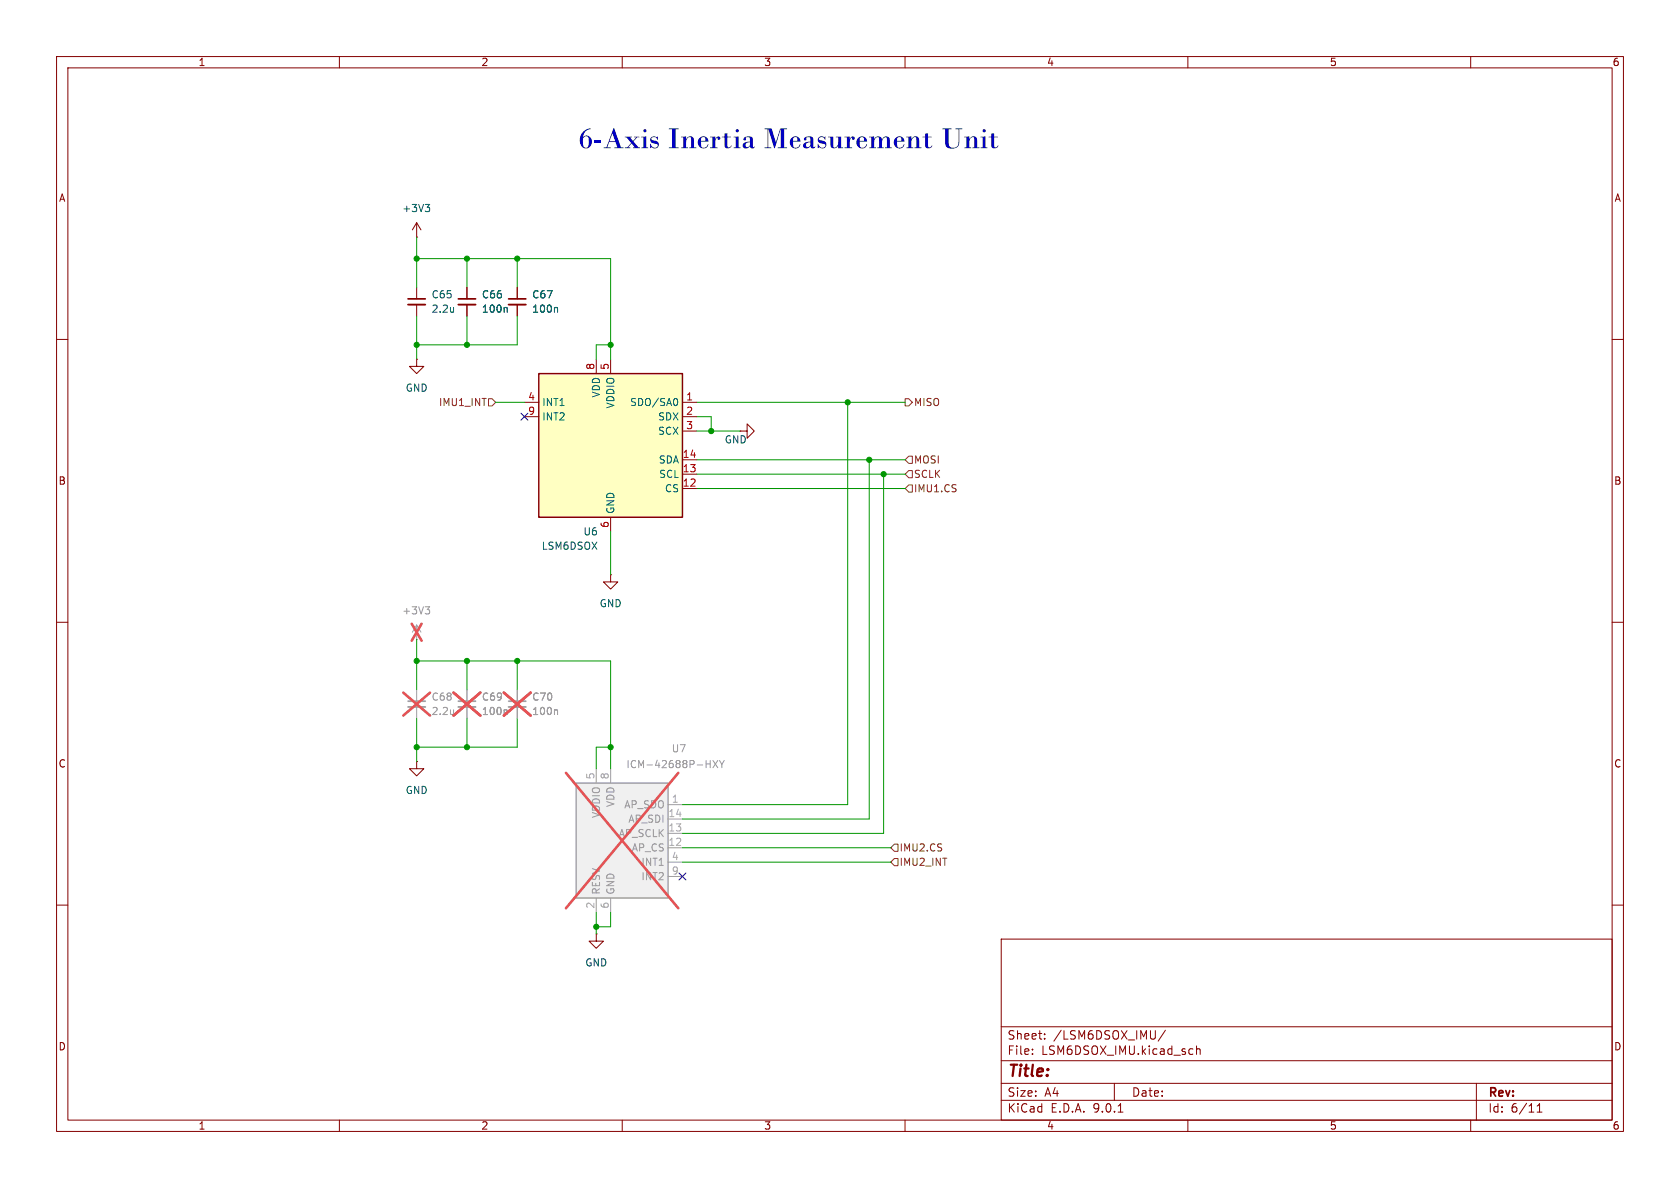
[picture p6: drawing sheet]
<svg xmlns="http://www.w3.org/2000/svg" width="297mm" height="210mm" viewBox="0 0 297 210" stroke-linecap="round" stroke-linejoin="round" font-family="sans-serif">
<g fill="none" stroke="#840000" stroke-width=".18">
<path d="M10 10h277v190h-277zM12 12h273v186h-273zM60 10v2M110 10v2M160 10v2M210 10v2M260 10v2M73.7 39.4l-.8 1.2M73.7 39.4l.7 1.2M73.7 39.4v2.5M73.7 41.9h.1M10 60h2"/>
<path d="M285 60h2M10 110h2M285 110h2M10 160h2M177 166h108v32h-108zM285 160h2M60 198v2M110 198v2M160 198v2M177 194.5h108M177 191.5h108M177 187.5h108"/>
<path d="M177 181.5h108M182.5 186.3v.1M182.5 185.5v.1M184.7 183.6v.1M184.7 182.8v.1M197 191.5v3M197.7 196.6h.8M206 182.1l-1.3 2M210 198v2M211.5 184.9v1.5M211.5 185.5l.2-.1 .4 .1 .1 .9M260 198v2"/>
<path d="M261 191.5v6.5M271.7 196.6h.9M271.7 195.5l.5-.4v1.5"/>
</g>
<path d="M75.2 36.1h.8l-.5 .5M75.7 36.6l.3 .3v.3l-.3 .2" fill="none" stroke="#006464" stroke-width=".18"/>
<path d="M101.9 138.4h16.2v20.4h-16.2z" fill="#f0f0f0"/>
<path d="M101.9 138.4h16.2v20.4h-16.2z" fill="none" stroke="#a1a1a1" stroke-width=".25"/>
<path d="M105.4 135.9v2.5M107.9 135.9v2.5M105.4 158.8v2.5M107.9 158.8v2.5M118.1 142.2h2.5M118.1 144.8h2.5M118.1 147.3h2.5M118.1 149.9h2.5M118.1 152.4h2.5M118.1 154.9h2.5" fill="none" stroke="#a1a1a1" stroke-width=".18"/>
<path d="M124.8 135h.8M125.6 134.4v1.3M126 134.4l.9 1.3M126.9 134.4l-.9 1.3M127.2 134.4l.4 .7M127.6 135.1v.6M128 134.4l-.4 .7" fill="none" stroke="#989898" stroke-width=".18"/>
<path d="M100.1 136.6l19.8 24M119.9 136.6l-19.8 24" fill="none" stroke="#e65255" stroke-width=".46"/>
<path d="M95.2 66h25.4v25.4h-25.4z" fill="#ffffc2"/>
<path d="M95.2 66h25.4v25.4h-25.4z" fill="none" stroke="#840000" stroke-width=".25"/>
<g fill="none" stroke="#840000" stroke-width=".18">
<path d="M73.7 50.8v2M73.7 53.8v2.1M82.5 50.8v2M82.5 53.8v2.1M91.4 50.8v2M91.4 53.8v2.1M73.7 63.5v1.3h1.2l-1.2 1.2-1.3-1.2h1.3M73.7 63.5h.1M92.7 71.1h2.5M92.7 73.7h2.5M105.4 63.5v2.5M107.9 63.5v2.5"/>
<path d="M120.6 71.1h2.6M120.6 73.7h2.6M120.6 76.2h2.6M130.8 76.2h1.3v-1.3l1.2 1.3-1.2 1.3v-1.3M130.8 76.2h.1M107.9 91.4v2.6M120.6 81.3h2.6M120.6 83.8h2.6M120.6 86.4h2.6M107.9 101.6v1.3h1.3l-1.3 1.2-1.2-1.2h1.2M107.9 101.6h.1M73.7 134.6v1.3h1.2l-1.2 1.3-1.3-1.3h1.3"/>
<path d="M73.7 134.6h.1M105.4 165.1v1.3h1.3l-1.3 1.2-1.3-1.2h1.3M105.4 165.1h.1"/>
</g>
<path d="M80.2 54.3v.9M80.2 55.1h-.1M89.5 54.3l.2 .2v.7M98.4 54.3l.2 .2v.7M119.5 70.4a.79 .79 0 0 1 0 1.3" fill="none" stroke="#006464" stroke-width=".18"/>
<path d="M72.1 52.8h3.1M81 52.8h3.1M89.9 52.8h3.1" fill="none" stroke="#840000" stroke-width=".3"/>
<path d="M72.1 53.8h3.1M81 53.8h3.1M89.9 53.8h3.1" fill="none" stroke="#840000" stroke-width=".33"/>
<path d="M72.1 124h3.1M81 124h3.1M89.9 124h3.1" fill="none" stroke="#a1a1a1" stroke-width=".3"/>
<path d="M72.1 125h3.1M81 125h3.1M89.9 125h3.1" fill="none" stroke="#a1a1a1" stroke-width=".33"/>
<path d="M73.7 113h.1M73.7 110.5v2.5M73.7 110.5l-.8 1.3M73.7 110.5l.7 1.3M73.7 121.9v2.1M73.7 125v2M82.5 121.9v2.1M82.5 125v2M91.4 121.9v2.1M91.4 125v2" fill="none" stroke="#a1a1a1" stroke-width=".18"/>
<path d="M75.2 107.3h.8l-.5 .4M75.7 107.7l.3 .3v.3l-.3 .2M80.2 125.5v.8M80.2 126.2l-.1 .1M89.5 125.5l.2 .2v.6M98.4 125.5l.2 .2v.6" fill="none" stroke="#989898" stroke-width=".18"/>
<path d="M72.8 110.3l1.7 3M74.5 110.3l-1.7 3M71.3 122.4l4.7 4.1M76 122.4l-4.7 4.1M80.2 122.4l4.7 4.1M84.9 122.4l-4.7 4.1M89.1 122.4l4.7 4.1M93.8 122.4l-4.7 4.1" fill="none" stroke="#e65255" stroke-width=".46"/>
<path d="M86.4 70.5h.6l.6 .6-.6 .7h-.6zM160 70.5h.7l.6 .6-.6 .7h-.7zM160.7 83.2h.6v1.3h-.6l-.7-.7zM160.7 80.6h.6v1.3h-.6l-.7-.6zM160.7 85.7h.6v1.3h-.6l-.7-.6zM158.1 151.8h.6v1.2h-.6l-.6-.6zM158.1 149.2h.6v1.3h-.6l-.6-.6z" fill="none" stroke="#725600" stroke-width=".18"/>
<g fill="none" stroke="#009600" stroke-width=".18">
<path d="M73.7 45.7h34.2v17.8M73.7 41.9v8.9M73.7 55.9v7.6M82.5 45.7v5.1M82.5 55.9v5.1M91.4 55.9v5.1h-17.7M91.4 45.7v5.1M87.6 71.1h5.1M107.9 61h-2.5v2.5M123.2 73.7h2.5v2.5M123.2 71.1h36.8M123.2 76.2h7.6"/>
<path d="M149.9 71.1v71.1h-29.3M107.9 94v7.6M123.2 81.3h36.8M123.2 83.8h36.8M123.2 86.4h36.8M153.7 81.3v63.5h-33.1M156.2 83.8v63.5h-35.6M73.7 113v8.9M73.7 116.8h34.2v19.1M82.5 116.8v5.1M91.4 116.8v5.1M73.7 127v7.6"/>
<path d="M82.5 127v5.1M91.4 127v5.1h-17.7M107.9 132.1h-2.5v3.8M120.6 152.4h36.9M120.6 149.9h36.9M105.4 161.3v3.8M107.9 161.3v2.5h-2.5"/>
</g>
<path d="M92.1 73.1l1.2 1.2M93.3 73.1l-1.2 1.2M120 154.3l1.3 1.2M121.3 154.3l-1.3 1.2" fill="none" stroke="#000084" stroke-width=".18"/>
<g fill="#009600" stroke="#009600" stroke-width=".18">
<circle cx="107.9" cy="61" r=".46"/>
<circle cx="91.4" cy="45.7" r=".46"/>
<circle cx="73.7" cy="45.7" r=".46"/>
<circle cx="82.5" cy="45.7" r=".46"/>
<circle cx="149.9" cy="71.1" r=".46"/>
<circle cx="82.5" cy="61" r=".46"/>
<circle cx="73.7" cy="61" r=".46"/>
<circle cx="125.7" cy="76.2" r=".46"/>
<circle cx="91.4" cy="116.8" r=".46"/>
<circle cx="107.9" cy="132.1" r=".46"/>
<circle cx="153.7" cy="81.3" r=".46"/>
<circle cx="156.2" cy="83.8" r=".46"/>
<circle cx="82.5" cy="132.1" r=".46"/>
<circle cx="105.4" cy="163.8" r=".46"/>
<circle cx="73.7" cy="132.1" r=".46"/>
<circle cx="73.7" cy="116.8" r=".46"/>
<circle cx="82.5" cy="116.8" r=".46"/>
</g>
<text font-size="5.3" fill="#0000c2" x="102.2" y="27.8">6-Axis Inertia MeasurementUnit</text>
<text font-size="2.8" fill="#840000" x="178" y="190.9">Title:</text>
<g font-size="2.1" fill="#840000">
<text x="178" y="184">Sheet:</text>
<text x="186.2" y="184">/LSM6DSOX_IMU/</text>
<text x="178" y="186.7">File:</text>
<text x="184.1" y="186.7">LSM6DSOX_IMU.kicad_sch</text>
<text x="178" y="196.9">KiCad</text>
<text x="178" y="194.1">Size:</text>
<text x="184.7" y="194.1">A4</text>
<text x="185.7" y="196.9">E.D.A.</text>
<text x="193.3" y="196.9">9.0.1</text>
<text x="200" y="194.1">Date:</text>
<text x="263" y="194.3">Rev:</text>
<text x="263" y="196.9">Id:</text>
<text x="267.1" y="196.9">6/11</text>
</g>
<g font-size="1.8" fill="#840000">
<text x="35" y="11.9">1</text>
<text x="85" y="11.9">2</text>
<text x="135" y="11.9">3</text>
<text x="185" y="11.9">4</text>
<text x="235" y="11.9">5</text>
<text x="285" y="11.9">6</text>
<text x="10.3" y="35.9">A</text>
<text x="285.3" y="35.9">A</text>
<text x="10.3" y="85.9">B</text>
<text x="285.3" y="85.9">B</text>
<text x="10.3" y="135.9">C</text>
<text x="285.3" y="135.9">C</text>
<text x="10.3" y="185.9">D</text>
<text x="285.3" y="185.9">D</text>
<text x="35" y="199.9">1</text>
<text x="85" y="199.9">2</text>
<text x="135" y="199.9">3</text>
<text x="185" y="199.9">4</text>
<text x="235" y="199.9">5</text>
<text x="285" y="199.9">6</text>
</g>
<g font-size="1.8" fill="#006464">
<text x="71" y="37.7">+3V3</text>
<text x="76.2" y="52.9">C65</text>
<text x="85.1" y="52.9">C66</text>
<text x="94" y="52.9">C67</text>
<text x="76.2" y="55.5">2.2u</text>
<text x="85.1" y="55.5">100n</text>
<text x="94" y="55.5">100n</text>
<text x="71.6" y="69.4">GND</text>
<text x="95.8" y="72">INT1</text>
<text x="106.3" y="70.4" transform="rotate(-90 106.3 70.4)">VDD</text>
<text x="111.3" y="72">SDO/SA0</text>
<text x="95.8" y="74.5">INT2</text>
<text x="108.8" y="72.3" transform="rotate(-90 108.8 72.3)">VDDIO</text>
<text x="116.2" y="74.5">SDX</text>
<text x="116.2" y="77.1">SCX</text>
<text x="116.4" y="82.1">SDA</text>
<text x="128" y="78.6">GND</text>
<text x="116.4" y="84.7">SCL</text>
<text x="117.5" y="87.2">CS</text>
<text x="103.1" y="94.8">U6</text>
<text x="108.8" y="90.9" transform="rotate(-90 108.8 90.9)">GND</text>
<text x="95.7" y="97.4">LSM6DSOX</text>
<text x="105.9" y="107.5">GND</text>
<text x="71.6" y="140.6">GND</text>
<text x="103.4" y="171">GND</text>
</g>
<g font-size="1.8" fill="#a90000">
<text x="105.2" y="65.5" transform="rotate(-90 105.2 65.5)">8</text>
<text x="107.7" y="65.5" transform="rotate(-90 107.7 65.5)">5</text>
<text x="93.3" y="70.9">4</text>
<text x="121.2" y="70.9">1</text>
<text x="93.3" y="73.4">9</text>
<text x="121.2" y="73.4">2</text>
<text x="121.2" y="75.9">3</text>
<text x="120.6" y="81">14</text>
<text x="120.6" y="83.6">13</text>
<text x="120.6" y="86.1">12</text>
<text x="107.7" y="93.4" transform="rotate(-90 107.7 93.4)">6</text>
</g>
<g font-size="1.8" fill="#725600">
<text x="77.5" y="72">IMU1_INT</text>
<text x="161.5" y="72">MISO</text>
<text x="161.5" y="82.1">MOSI</text>
<text x="161.5" y="84.7">SCLK</text>
<text x="161.5" y="87.2">IMU1.CS</text>
<text x="158.9" y="153.3">IMU2_INT</text>
<text x="158.9" y="150.7">IMU2.CS</text>
</g>
<g font-size="1.8" fill="#989898">
<text x="71" y="108.8">+3V3</text>
<text x="76.2" y="124.1">C68</text>
<text x="85.1" y="124.1">C69</text>
<text x="94" y="124.1">C70</text>
<text x="76.2" y="126.6">2.2u</text>
<text x="85.1" y="126.6">100n</text>
<text x="94" y="126.6">100n</text>
<text x="110.6" y="136">ICM-42688P-HXY</text>
<text x="118.7" y="133.2">U7</text>
<text x="108.8" y="142.8" transform="rotate(-90 108.8 142.8)">VDD</text>
<text x="110.3" y="143.1">AP_SDO</text>
<text x="106.3" y="144.7" transform="rotate(-90 106.3 144.7)">VDDIO</text>
<text x="109.3" y="148.2">AP_SCLK</text>
<text x="111" y="145.6">AP_SDI</text>
<text x="111.6" y="150.7">AP_CS</text>
<text x="113.3" y="153.3">INT1</text>
<text x="113.3" y="155.8">INT2</text>
<text x="106.3" y="158.2" transform="rotate(-90 106.3 158.2)">RESV</text>
<text x="108.8" y="158.2" transform="rotate(-90 108.8 158.2)">GND</text>
</g>
<g font-size="1.8" fill="#aaa">
<text x="105.2" y="137.9" transform="rotate(-90 105.2 137.9)">5</text>
<text x="107.7" y="137.9" transform="rotate(-90 107.7 137.9)">8</text>
<text x="118.7" y="142">1</text>
<text x="118.1" y="144.5">14</text>
<text x="118.1" y="147.1">13</text>
<text x="118.1" y="149.6">12</text>
<text x="118.7" y="152.1">4</text>
<text x="118.7" y="154.7">9</text>
<text x="105.2" y="160.7" transform="rotate(-90 105.2 160.7)">2</text>
<text x="107.7" y="160.7" transform="rotate(-90 107.7 160.7)">6</text>
</g>
</svg>
